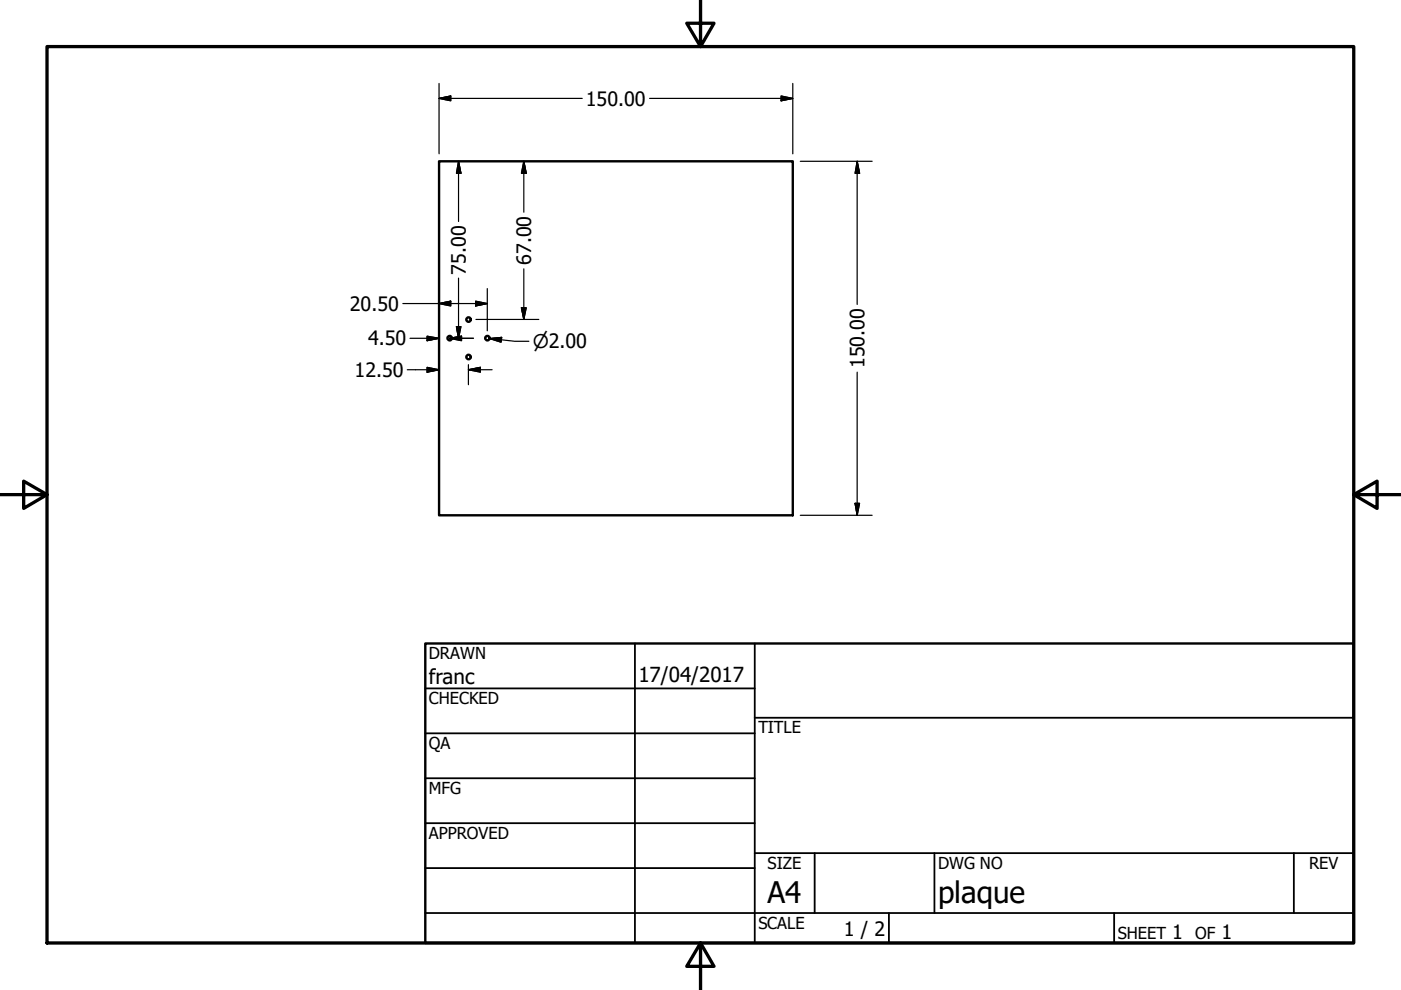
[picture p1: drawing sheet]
<svg xmlns="http://www.w3.org/2000/svg" width="297mm" height="210mm" viewBox="0 0 297 210" stroke-linecap="round" stroke-linejoin="round" font-family="sans-serif">
<!-- layer: Visible (ANSI) -->
<g fill="none" stroke="#000" stroke-width=".51">
<path d="M93.1 34.2h75v75.1h-75z"/>
<circle cx="95.3" cy="71.7" r=".48"/>
<circle cx="99.3" cy="75.7" r=".48"/>
<circle cx="99.3" cy="67.8" r=".48"/>
<circle cx="103.3" cy="71.7" r=".48"/>
</g>
<!-- layer: Border (ANSI) -->
<path d="M148.5 -.1v10l-2.9-5h5.8l-2.9 5M10 9.9h277v190h-277zM0 104.9h10l-5-2.9v5.8l5-2.9M287 104.9l5 2.9v-5.8l-5 2.9h10M148.5 199.9l2.9 5h-5.8l2.9-5v10" fill="none" stroke="#000" stroke-width=".7"/>
<!-- layer: Title (ANSI) -->
<g fill="none" stroke="#000" stroke-width=".38">
<path d="M134.6 136.4v63.5M160 136.4v63.5M90.2 146h69.8M90.2 155.5h69.8M160 152.2h127M90.2 165h69.8M90.2 174.5h69.8M90.2 193.6h196.8M90.2 184.1h69.8M160 180.9h127M172.7 180.9v12.7M188.5 193.6v6.3"/>
<path d="M198.1 180.9v12.7M236.2 193.6v6.3M274.3 180.9v12.7"/>
</g>
<path d="M90.2 136.4h196.8v63.5h-196.8z" fill="none" stroke="#000" stroke-width=".51"/>
<!-- layer: Dimension (ANSI) -->
<g fill="none" stroke="#000" stroke-width=".25">
<path d="M93.1 17.7v14.9M168.1 17.7v14.9M93.1 20.9l2.5-.5v1zM93.1 20.9h30.3M97.2 34.2l.5 2.5h-.9zM97.2 34.2v12.8M111.1 34.2l.5 2.5h-1zM111.1 34.2v10.8M137.7 20.9h30.4M165.6 20.4l2.5 .5-2.5 .5zM169.7 34.2h15.2M181.7 34.2l.5 2.5h-.9z"/>
<path d="M181.7 34.2v30.4M97.2 59v12.7M111.1 57v10.7M85.4 64.4h17.9M86.4 78.4h6.7M86.9 71.7h6.2M90.6 71.3l2.5 .4-2.5 .5zM90.6 77.9l2.5 .5-2.5 .5zM93.1 64.4l2.5-.5v1zM95.3 71.7l2.6-.4v.9zM95.3 71.7h5.1M96.8 69.3h.9l-.5 2.4z"/>
<path d="M99.3 78.4l2.6-.5v1zM99.3 78.4h5M99.3 77.3v4.3M100.8 63.9l2.5 .5-2.5 .5zM100.9 67.7h13.3M103.3 61.2v8.9M103.8 71.8l2.6-.3-.2 1.1zM103.8 71.8l5.4 .6h2.9M110.6 65.2h1l-.5 2.5zM181.7 78.9v30.4M169.7 109.3h15.2M181.3 106.7h.9l-.5 2.6z"/>
</g>
<g fill="#000" stroke="#000" stroke-width=".25">
<path d="M93.1 20.9l2.5-.5zM93.1 20.9l2.5-.5v1zM97.2 34.2l.5 2.5zM97.2 34.2l.5 2.5h-.9zM111.1 34.2l.5 2.5zM111.1 34.2l.5 2.5h-1zM165.6 21.4l2.5-.5zM165.6 20.4l2.5 .5-2.5 .5zM181.7 34.2l.5 2.5zM181.7 34.2l.5 2.5h-.9zM90.6 72.2l2.5-.5zM90.6 71.3l2.5 .4-2.5 .5z"/>
<path d="M90.6 78.9l2.5-.5zM90.6 77.9l2.5 .5-2.5 .5zM93.1 64.4l2.5-.5zM93.1 64.4l2.5-.5v1zM96.8 69.3l.4 2.4zM96.8 69.3h.9l-.5 2.4zM95.3 71.7l2.6-.4zM95.3 71.7l2.6-.4v.9zM100.8 64.9l2.5-.5zM100.8 63.9l2.5 .5-2.5 .5zM99.3 78.4l2.6-.5zM99.3 78.4l2.6-.5v1z"/>
<path d="M103.8 71.8l2.6-.3zM103.8 71.8l2.6-.3-.2 1.1zM110.6 65.2l.5 2.5zM110.6 65.2h1l-.5 2.5zM181.3 106.7l.4 2.6zM181.3 106.7h.9l-.5 2.6z"/>
</g>
<g font-size="6.3">
<text x="162.8" y="191.4">A4</text>
<text x="198.9" y="191.6">plaque</text>
</g>
<g font-size="4.4">
<text x="90.9" y="145.1">franc</text>
<text x="135.4" y="144.5">17/04/2017</text>
</g>
<g font-size="4.2">
<text x="124.2" y="22.4">150.00</text>
<text x="98.7" y="58.2" transform="rotate(-90 98.7 58.2)">75.00</text>
<text x="112.6" y="56.2" transform="rotate(-90 112.6 56.2)">67.00</text>
<text x="74.2" y="65.9">20.50</text>
<text x="78" y="73.3">4.50</text>
<text x="75.2" y="79.9">12.50</text>
<text x="183.3" y="78.1" transform="rotate(-90 183.3 78.1)">150.00</text>
<text x="178.9" y="198.5">1 / 2</text>
<text x="248.5" y="199.1">1</text>
<text x="259" y="199.1">1</text>
</g>
<text font-size="4" x="113" y="73.8">⌀2.00</text>
<g font-size="3.5">
<text x="90.9" y="139.7">DRAWN</text>
<text x="90.9" y="149.3">CHECKED</text>
<text x="160.8" y="155.5">TITLE</text>
<text x="90.9" y="158.8">QA</text>
<text x="90.9" y="168.3">MFG</text>
<text x="90.9" y="177.8">APPROVED</text>
<text x="162.8" y="184.2">SIZE</text>
<text x="198.9" y="184.2">DWG NO</text>
<text x="277.6" y="184.2">REV</text>
<text x="160.8" y="196.9">SCALE</text>
<text x="237" y="199.1">SHEET</text>
<text x="253.4" y="199.1">OF</text>
</g>
</svg>
